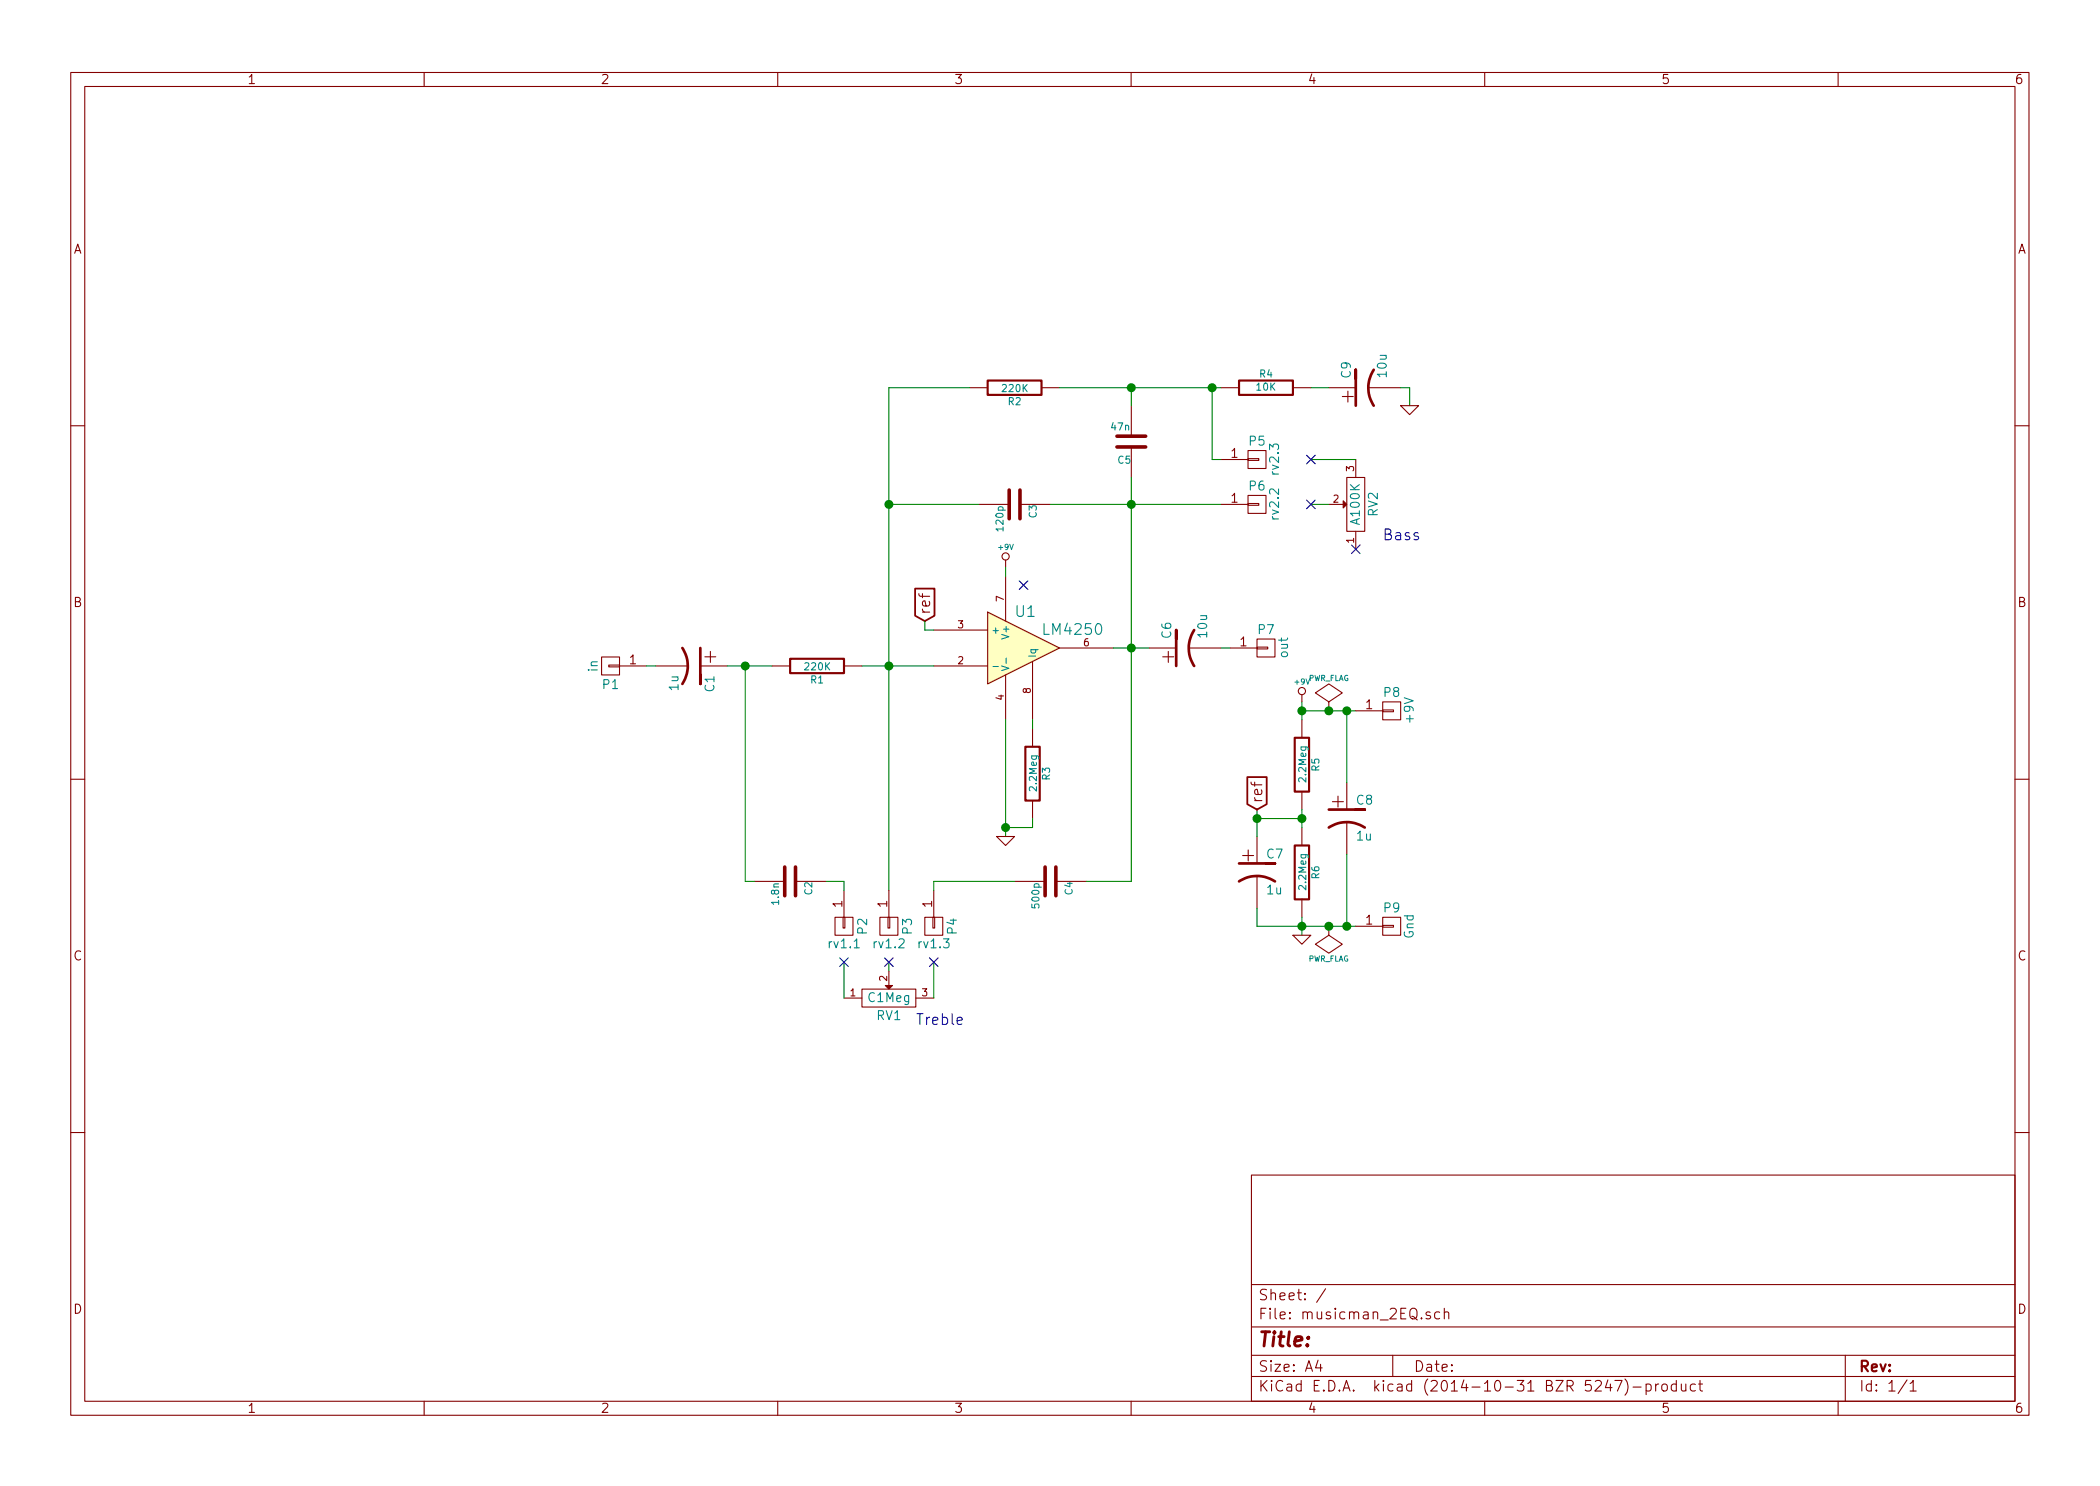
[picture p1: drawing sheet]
EESchema Schematic File Version 2
LIBS:USER
LIBS:texas_other
LIBS:power
LIBS:device
LIBS:transistors
LIBS:conn
LIBS:linear
LIBS:74xx
LIBS:analog_switches
LIBS:texas
LIBS:audio
EELAYER 24 0
EELAYER END
$Descr A4 11693 8268
encoding utf-8
Sheet 1 1
Title ""
Date ""
Rev ""
Comp ""
Comment1 ""
Comment2 ""
Comment3 ""
Comment4 ""
$EndDescr
$Comp
L LM4250 U1
U 1 1
P 5700 3600
F 0 "U1" H 5650 3800 60  0000 L CNN
F 1 "LM4250" H 5800 3700 60  0000 L CNN
F 2 "Custom:DIP-8_LARGE_PADS" H 5700 3600 60  0001 C CNN
F 3 "" H 5700 3600 60  0000 C CNN
	1    5700 3600
	1    0    0    -1  
$EndComp
$Comp
L R R3
U 1 1
P 5750 4300
F 0 "R3" V 5830 4300 40  0000 C CNN
F 1 "2.2Meg" V 5757 4301 40  0000 C CNN
F 2 "Custom:R3-LARGE_PADS" V 5680 4300 30  0001 C CNN
F 3 "" H 5750 4300 30  0000 C CNN
	1    5750 4300
	1    0    0    -1  
$EndComp
$Comp
L R R1
U 1 1
P 4550 3700
F 0 "R1" V 4630 3700 40  0000 C CNN
F 1 "220K" V 4557 3701 40  0000 C CNN
F 2 "Custom:R3-LARGE_PADS" V 4480 3700 30  0001 C CNN
F 3 "" H 4550 3700 30  0000 C CNN
	1    4550 3700
	0    1    1    0   
$EndComp
$Comp
L POT RV1
U 1 1
P 4950 5550
F 0 "RV1" H 4950 5450 50  0000 C CNN
F 1 "C1Meg" H 4950 5550 50  0000 C CNN
F 2 "" H 4950 5550 60  0001 C CNN
F 3 "" H 4950 5550 60  0000 C CNN
	1    4950 5550
	1    0    0    -1  
$EndComp
$Comp
L C C3
U 1 1
P 5650 2800
F 0 "C3" H 5650 2900 40  0000 L CNN
F 1 "120p" H 5656 2715 40  0000 L CNN
F 2 "Custom:C2-LARGE_PADS" H 5688 2650 30  0001 C CNN
F 3 "" H 5650 2800 60  0000 C CNN
	1    5650 2800
	0    1    1    0   
$EndComp
$Comp
L C C5
U 1 1
P 6300 2450
F 0 "C5" H 6300 2550 40  0000 L CNN
F 1 "47n" H 6306 2365 40  0000 L CNN
F 2 "Custom:C2-LARGE_PADS" H 6338 2300 30  0001 C CNN
F 3 "" H 6300 2450 60  0000 C CNN
	1    6300 2450
	-1   0    0    1   
$EndComp
$Comp
L C C2
U 1 1
P 4400 4900
F 0 "C2" H 4400 5000 40  0000 L CNN
F 1 "1.8n" H 4406 4815 40  0000 L CNN
F 2 "Custom:C2-LARGE_PADS" H 4438 4750 30  0001 C CNN
F 3 "" H 4400 4900 60  0000 C CNN
	1    4400 4900
	0    1    1    0   
$EndComp
$Comp
L C C4
U 1 1
P 5850 4900
F 0 "C4" H 5850 5000 40  0000 L CNN
F 1 "500p" H 5856 4815 40  0000 L CNN
F 2 "Custom:C2-LARGE_PADS" H 5888 4750 30  0001 C CNN
F 3 "" H 5850 4900 60  0000 C CNN
	1    5850 4900
	0    1    1    0   
$EndComp
$Comp
L CP1 C1
U 1 1
P 3850 3700
F 0 "C1" H 3900 3800 50  0000 L CNN
F 1 "1u" H 3900 3600 50  0000 L CNN
F 2 "Custom:C1V5-LARGE_PADS" H 3850 3700 60  0001 C CNN
F 3 "" H 3850 3700 60  0000 C CNN
	1    3850 3700
	0    1    1    0   
$EndComp
$Comp
L CP1 C6
U 1 1
P 6600 3600
F 0 "C6" H 6650 3700 50  0000 L CNN
F 1 "10u" H 6650 3500 50  0000 L CNN
F 2 "Custom:C1V5-LARGE_PADS" H 6600 3600 60  0001 C CNN
F 3 "" H 6600 3600 60  0000 C CNN
	1    6600 3600
	0    -1   -1   0   
$EndComp
$Comp
L POT RV2
U 1 1
P 7550 2800
F 0 "RV2" H 7550 2700 50  0000 C CNN
F 1 "A100K" H 7550 2800 50  0000 C CNN
F 2 "" H 7550 2800 60  0001 C CNN
F 3 "" H 7550 2800 60  0000 C CNN
	1    7550 2800
	0    -1   -1   0   
$EndComp
$Comp
L R R2
U 1 1
P 5650 2150
F 0 "R2" V 5730 2150 40  0000 C CNN
F 1 "220K" V 5657 2151 40  0000 C CNN
F 2 "Custom:R3-LARGE_PADS" V 5580 2150 30  0001 C CNN
F 3 "" H 5650 2150 30  0000 C CNN
	1    5650 2150
	0    1    1    0   
$EndComp
$Comp
L R R4
U 1 1
P 7050 2150
F 0 "R4" V 7130 2150 40  0000 C CNN
F 1 "10K" V 7057 2151 40  0000 C CNN
F 2 "Custom:R3-LARGE_PADS" V 6980 2150 30  0001 C CNN
F 3 "" H 7050 2150 30  0000 C CNN
	1    7050 2150
	0    -1   -1   0   
$EndComp
$Comp
L CP1 C9
U 1 1
P 7600 2150
F 0 "C9" H 7650 2250 50  0000 L CNN
F 1 "10u" H 7650 2050 50  0000 L CNN
F 2 "Custom:C1V5-LARGE_PADS" H 7600 2150 60  0001 C CNN
F 3 "" H 7600 2150 60  0000 C CNN
	1    7600 2150
	0    -1   -1   0   
$EndComp
Text GLabel 5150 3450 1    60   Input ~ 0
ref
Wire Wire Line
	5750 4050 5750 4000
Wire Wire Line
	4950 2150 4950 4950
Wire Wire Line
	4800 3700 5200 3700
Connection ~ 4950 3700
Wire Wire Line
	4600 4900 4700 4900
Wire Wire Line
	4050 3700 4300 3700
Wire Wire Line
	4200 4900 4150 4900
Wire Wire Line
	4150 4900 4150 3700
Connection ~ 4150 3700
Wire Wire Line
	5200 4900 5650 4900
Wire Wire Line
	4950 2800 5450 2800
Connection ~ 4950 2800
Wire Wire Line
	5400 2150 4950 2150
Wire Wire Line
	6300 2150 6300 2250
Wire Wire Line
	5850 2800 6800 2800
Wire Wire Line
	6300 2650 6300 4900
Connection ~ 6300 2800
Wire Wire Line
	5900 2150 6800 2150
Wire Wire Line
	6750 2150 6750 2550
Connection ~ 6300 2150
Wire Wire Line
	7300 2150 7400 2150
Connection ~ 6750 2150
Wire Wire Line
	6200 3600 6400 3600
Connection ~ 6300 3600
Wire Wire Line
	5750 4550 5750 4600
Wire Wire Line
	5750 4600 5600 4600
Wire Wire Line
	5600 4000 5600 4650
Wire Wire Line
	5200 3500 5150 3500
Wire Wire Line
	5150 3500 5150 3450
$Comp
L GND #PWR01
U 1 1
P 5600 4650
F 0 "#PWR01" H 5600 4650 30  0001 C CNN
F 1 "GND" H 5600 4580 30  0001 C CNN
F 2 "" H 5600 4650 60  0000 C CNN
F 3 "" H 5600 4650 60  0000 C CNN
	1    5600 4650
	1    0    0    -1  
$EndComp
Connection ~ 5600 4600
Wire Wire Line
	6300 4900 6050 4900
$Comp
L CONN_01X01 P2
U 1 1
P 4700 5150
F 0 "P2" H 4700 5250 50  0000 C CNN
F 1 "rv1.1" V 4800 5150 50  0000 C CNN
F 2 "" H 4700 5150 60  0001 C CNN
F 3 "" H 4700 5150 60  0000 C CNN
	1    4700 5150
	0    1    1    0   
$EndComp
$Comp
L CONN_01X01 P3
U 1 1
P 4950 5150
F 0 "P3" H 4950 5250 50  0000 C CNN
F 1 "rv1.2" V 5050 5150 50  0000 C CNN
F 2 "" H 4950 5150 60  0001 C CNN
F 3 "" H 4950 5150 60  0000 C CNN
	1    4950 5150
	0    1    1    0   
$EndComp
$Comp
L CONN_01X01 P4
U 1 1
P 5200 5150
F 0 "P4" H 5200 5250 50  0000 C CNN
F 1 "rv1.3" V 5300 5150 50  0000 C CNN
F 2 "" H 5200 5150 60  0001 C CNN
F 3 "" H 5200 5150 60  0000 C CNN
	1    5200 5150
	0    1    1    0   
$EndComp
Wire Wire Line
	4700 4900 4700 4950
Wire Wire Line
	5200 4900 5200 4950
Wire Wire Line
	4700 5550 4700 5350
Wire Wire Line
	4950 5400 4950 5350
Wire Wire Line
	5200 5550 5200 5350
NoConn ~ 4700 5350
NoConn ~ 4950 5350
NoConn ~ 5200 5350
$Comp
L CONN_01X01 P7
U 1 1
P 7050 3600
F 0 "P7" H 7050 3700 50  0000 C CNN
F 1 "out" V 7150 3600 50  0000 C CNN
F 2 "" H 7050 3600 60  0001 C CNN
F 3 "" H 7050 3600 60  0000 C CNN
	1    7050 3600
	1    0    0    -1  
$EndComp
Wire Wire Line
	6800 3600 6850 3600
$Comp
L +9V #PWR02
U 1 1
P 5600 3150
F 0 "#PWR02" H 5600 3120 20  0001 C CNN
F 1 "+9V" H 5600 3260 30  0000 C CNN
F 2 "" H 5600 3150 60  0000 C CNN
F 3 "" H 5600 3150 60  0000 C CNN
	1    5600 3150
	1    0    0    -1  
$EndComp
Wire Wire Line
	5600 3150 5600 3200
$Comp
L CONN_01X01 P5
U 1 1
P 7000 2550
F 0 "P5" H 7000 2650 50  0000 C CNN
F 1 "rv2.3" V 7100 2550 50  0000 C CNN
F 2 "" H 7000 2550 60  0001 C CNN
F 3 "" H 7000 2550 60  0000 C CNN
	1    7000 2550
	1    0    0    -1  
$EndComp
$Comp
L CONN_01X01 P6
U 1 1
P 7000 2800
F 0 "P6" H 7000 2900 50  0000 C CNN
F 1 "rv2.2" V 7100 2800 50  0000 C CNN
F 2 "" H 7000 2800 60  0001 C CNN
F 3 "" H 7000 2800 60  0000 C CNN
	1    7000 2800
	1    0    0    -1  
$EndComp
Wire Wire Line
	6750 2550 6800 2550
$Comp
L CONN_01X01 P1
U 1 1
P 3400 3700
F 0 "P1" H 3400 3800 50  0000 C CNN
F 1 "in" V 3500 3700 50  0000 C CNN
F 2 "" H 3400 3700 60  0001 C CNN
F 3 "" H 3400 3700 60  0000 C CNN
	1    3400 3700
	-1   0    0    1   
$EndComp
Wire Wire Line
	3600 3700 3650 3700
$Comp
L R R5
U 1 1
P 7250 4250
F 0 "R5" V 7330 4250 40  0000 C CNN
F 1 "2.2Meg" V 7257 4251 40  0000 C CNN
F 2 "Custom:R3-LARGE_PADS" V 7180 4250 30  0001 C CNN
F 3 "" H 7250 4250 30  0000 C CNN
	1    7250 4250
	1    0    0    -1  
$EndComp
$Comp
L R R6
U 1 1
P 7250 4850
F 0 "R6" V 7330 4850 40  0000 C CNN
F 1 "2.2Meg" V 7257 4851 40  0000 C CNN
F 2 "Custom:R3-LARGE_PADS" V 7180 4850 30  0001 C CNN
F 3 "" H 7250 4850 30  0000 C CNN
	1    7250 4850
	1    0    0    -1  
$EndComp
$Comp
L CP1 C7
U 1 1
P 7000 4850
F 0 "C7" H 7050 4950 50  0000 L CNN
F 1 "1u" H 7050 4750 50  0000 L CNN
F 2 "Custom:C1V5-LARGE_PADS" H 7000 4850 60  0001 C CNN
F 3 "" H 7000 4850 60  0000 C CNN
	1    7000 4850
	1    0    0    -1  
$EndComp
$Comp
L CP1 C8
U 1 1
P 7500 4550
F 0 "C8" H 7550 4650 50  0000 L CNN
F 1 "1u" H 7550 4450 50  0000 L CNN
F 2 "Custom:C1V5-LARGE_PADS" H 7500 4550 60  0001 C CNN
F 3 "" H 7500 4550 60  0000 C CNN
	1    7500 4550
	1    0    0    -1  
$EndComp
Wire Wire Line
	7250 4500 7250 4600
Wire Wire Line
	7250 4550 7000 4550
Wire Wire Line
	7000 4500 7000 4650
Connection ~ 7250 4550
Wire Wire Line
	7000 5050 7000 5150
Wire Wire Line
	7000 5150 7550 5150
Wire Wire Line
	7250 5100 7250 5200
Wire Wire Line
	7250 3900 7250 4000
Wire Wire Line
	7250 3950 7550 3950
Wire Wire Line
	7500 3950 7500 4350
Wire Wire Line
	7500 5150 7500 4750
Connection ~ 7250 5150
$Comp
L GND #PWR03
U 1 1
P 7250 5200
F 0 "#PWR03" H 7250 5200 30  0001 C CNN
F 1 "GND" H 7250 5130 30  0001 C CNN
F 2 "" H 7250 5200 60  0000 C CNN
F 3 "" H 7250 5200 60  0000 C CNN
	1    7250 5200
	1    0    0    -1  
$EndComp
$Comp
L +9V #PWR04
U 1 1
P 7250 3900
F 0 "#PWR04" H 7250 3870 20  0001 C CNN
F 1 "+9V" H 7250 4010 30  0000 C CNN
F 2 "" H 7250 3900 60  0000 C CNN
F 3 "" H 7250 3900 60  0000 C CNN
	1    7250 3900
	1    0    0    -1  
$EndComp
Connection ~ 7250 3950
Text GLabel 7000 4500 1    60   Input ~ 0
ref
Connection ~ 7000 4550
$Comp
L CONN_01X01 P8
U 1 1
P 7750 3950
F 0 "P8" H 7750 4050 50  0000 C CNN
F 1 "+9V" V 7850 3950 50  0000 C CNN
F 2 "" H 7750 3950 60  0001 C CNN
F 3 "" H 7750 3950 60  0000 C CNN
	1    7750 3950
	1    0    0    -1  
$EndComp
Connection ~ 7500 3950
$Comp
L CONN_01X01 P9
U 1 1
P 7750 5150
F 0 "P9" H 7750 5250 50  0000 C CNN
F 1 "Gnd" V 7850 5150 50  0000 C CNN
F 2 "" H 7750 5150 60  0001 C CNN
F 3 "" H 7750 5150 60  0000 C CNN
	1    7750 5150
	1    0    0    -1  
$EndComp
Connection ~ 7500 5150
$Comp
L PWR_FLAG #FLG05
U 1 1
P 7400 3950
F 0 "#FLG05" H 7400 4045 30  0001 C CNN
F 1 "PWR_FLAG" H 7400 4130 30  0000 C CNN
F 2 "" H 7400 3950 60  0000 C CNN
F 3 "" H 7400 3950 60  0000 C CNN
	1    7400 3950
	1    0    0    -1  
$EndComp
$Comp
L PWR_FLAG #FLG06
U 1 1
P 7400 5150
F 0 "#FLG06" H 7400 5245 30  0001 C CNN
F 1 "PWR_FLAG" H 7400 5330 30  0000 C CNN
F 2 "" H 7400 5150 60  0000 C CNN
F 3 "" H 7400 5150 60  0000 C CNN
	1    7400 5150
	-1   0    0    1   
$EndComp
Connection ~ 7400 3950
Connection ~ 7400 5150
Wire Wire Line
	7800 2150 7850 2150
Wire Wire Line
	7850 2150 7850 2250
$Comp
L GND #PWR07
U 1 1
P 7850 2250
F 0 "#PWR07" H 7850 2250 30  0001 C CNN
F 1 "GND" H 7850 2180 30  0001 C CNN
F 2 "" H 7850 2250 60  0000 C CNN
F 3 "" H 7850 2250 60  0000 C CNN
	1    7850 2250
	1    0    0    -1  
$EndComp
NoConn ~ 7550 3050
Wire Wire Line
	7550 2550 7300 2550
Wire Wire Line
	7400 2800 7300 2800
NoConn ~ 7300 2550
NoConn ~ 7300 2800
NoConn ~ 5700 3250
$EndSCHEMATC
